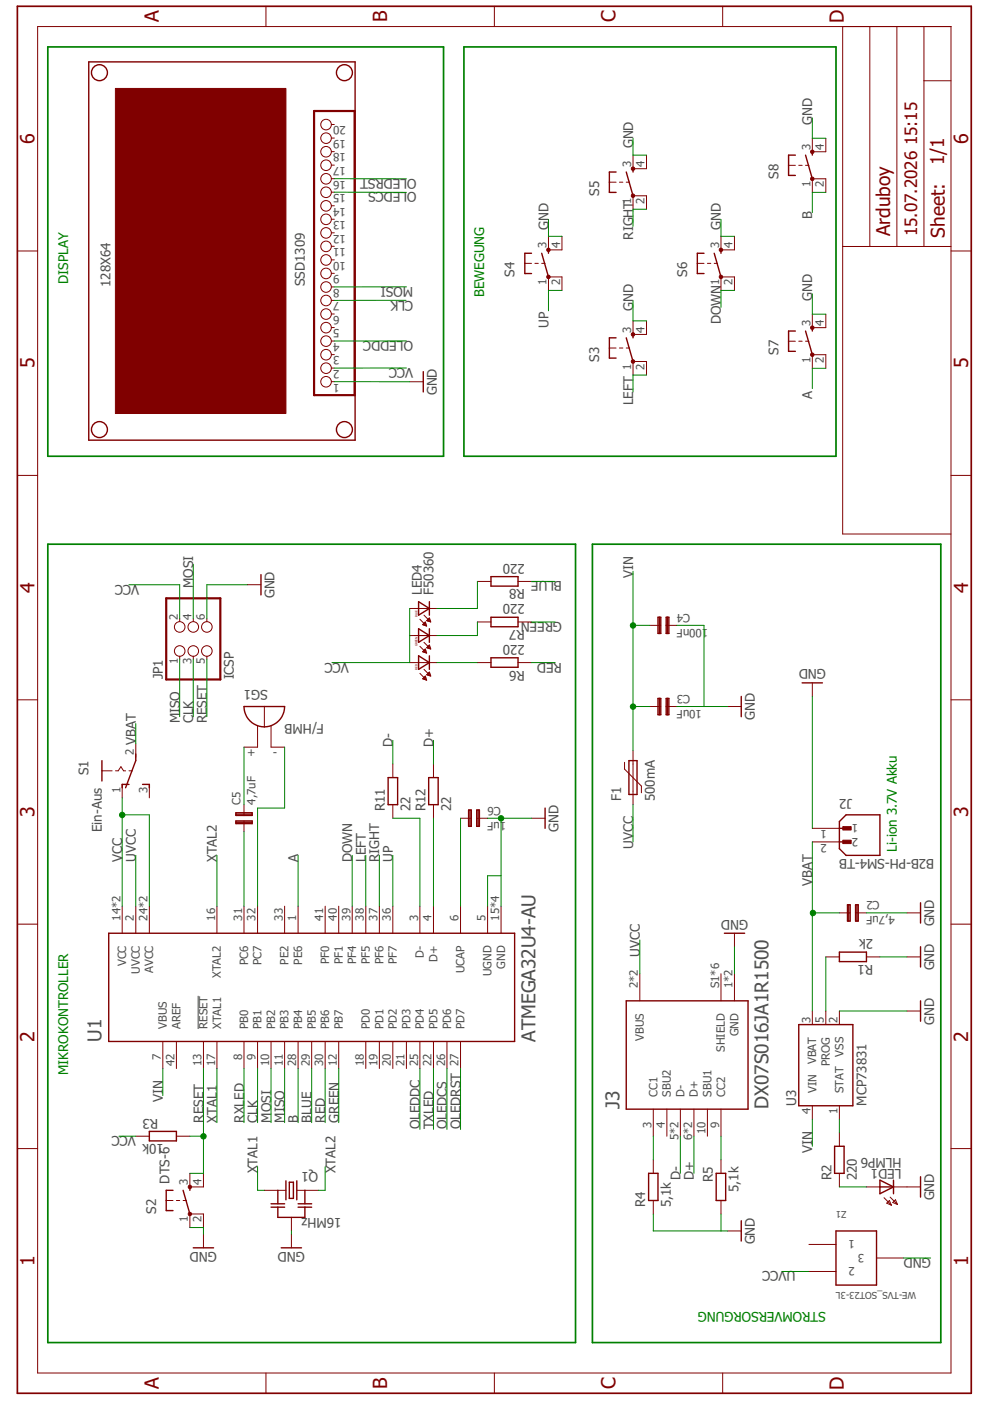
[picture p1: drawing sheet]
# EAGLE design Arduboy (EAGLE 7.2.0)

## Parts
128X64  SSD1309  PINHD-1X20  [1X20]
C2  4,7uF  C0204  [0204]
C3  10uF  C0204  [0204]
C4  100nF  C0204  [0204]
C5  4,7uF  C0204  [0204]
C6  1uF  C0204  [0204]
F1  500mA  MF-R055-5,1  [MF-5,1]
J2  B2B-PH-SM4-TB  [JST_B2B-PH-SM4-TB]
J3  DX07S016JA1R1500  [JAE_DX07S016JA1R1500]
JP1  ICSP  PINHD-2X3  [2X03]
LED1  HLMP6  [HLMP6]
LED4  F50360  [F50360]
Q1  16MHz  RESONATOR-MURATACSTCR_G  [RESONATOR_MURATA3]
R1  2k  R-EU_M0805  [M0805]
R2  220  R-EU_M0805  [M0805]
R3  10k  R-EU_M0805  [M0805]
R4  5,1k  R-EU_M0805  [M0805]
R5  5,1k  R-EU_M0805  [M0805]
R6  220  R-EU_M0805  [M0805]
R7  220  R-EU_M0805  [M0805]
R8  220  R-EU_M0805  [M0805]
R11  22  R-EU_M0805  [M0805]
R12  22  R-EU_M0805  [M0805]
S1  Ein-Aus  255SB  [255SB]
S2  DTS-6  [DTS-6]
S3  TAC_SWITCHPTH  [TACTILE-PTH]
S4  TAC_SWITCHPTH  [TACTILE-PTH]
S5  TAC_SWITCHPTH  [TACTILE-PTH]
S6  TAC_SWITCHPTH  [TACTILE-PTH]
S7  TAC_SWITCHPTH  [TACTILE-PTH]
S8  TAC_SWITCHPTH  [TACTILE-PTH]
SG1  F/HMB  [F/HMB]
U1  ATMEGA32U4-AU  [QFP80P1200X1200X120-44N]
U3  MCP73831  [SOT23-5]
Z1  WE-TVS_SOT23-3L  [WE-TVS_SOT23-3L]

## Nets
A: S7.1 S7.2 U1.1(PE6)
B: S8.1 S8.2 U1.28(PB4)
BLUE: R8.1 U1.29(PB5)
CLK: 128X64.7 JP1.3 U1.9(PB1)
D+: J3.6(D+) J3.7(D+) R12.2
D-: J3.5(D-) J3.8(D-) R11.2
DOWN: S6.1 S6.2 U1.39(PF4)
GND: 128X64.1 C2.2 C3.2 C4.2 C6.2 J2.1 J3.1(GND) J3.12(GND) JP1.6 LED1.K Q1.2 R1.1 R4.1 R5.2 S2.1 S2.2 S3.3 S3.4 S4.3 S4.4 S5.3 S5.4 S6.3 S6.4 S7.3 S7.4 S8.3 S8.4 U1.5(UGND) U1.15(GND) U1.23(GND) U1.35(GND) U1.43(GND) U3.2(VSS) Z1.3
GREEN: R7.1 U1.12(PB7)
LEFT: S3.1 S3.2 U1.38(PF5)
MISO: JP1.1 U1.11(PB3)
MOSI: 128X64.8 JP1.4 U1.10(PB2)
N$1: R12.1 U1.4(D+)
N$2: R11.1 U1.3(D-)
N$3: R1.2 U3.5(PROG)
N$4: R2.2 U3.1(STAT)
N$5: LED1.A R2.1
N$6: C5.1 U1.31(PC6)
N$8: SG1.- U1.32(PC7)
N$9: C5.2 SG1.+
N$10: J3.9(CC2) R5.1
N$12: LED4.RC R6.2
N$13: LED4.GC R7.2
N$14: LED4.BC R8.2
N$23: C6.1 U1.6(UCAP)
N$24: J3.3(CC1) R4.2
OLEDCS: 128X64.15 U1.26(PD6)
OLEDDC: 128X64.4 U1.25(PD4)
OLEDRST: 128X64.16 U1.27(PD7)
RED: R6.1 U1.30(PB6)
RESET: JP1.5 R3.2 S2.3 S2.4 U1.13(!RESET)
RIGHT: S5.1 S5.2 U1.37(PF6)
RXLED: U1.8(PB0)
TXLED: U1.22(PD5)
UP: S4.1 S4.2 U1.36(PF7)
UVCC: F1.1 J3.2(VBUS) J3.11(VBUS) U1.2(UVCC) Z1.2
VBAT: C2.1 J2.2 S1.2(P) U3.3(VBAT)
VCC: 128X64.2 JP1.2 LED4.BA LED4.GA LED4.RA R3.1 S1.1(O) U1.14(VCC) U1.24(AVCC) U1.34(VCC) U1.44(AVCC)
VIN: C3.1 C4.1 F1.2 U1.7(VBUS) U3.4(VIN)
XTAL1: Q1.1 U1.17(XTAL1)
XTAL2: Q1.3 U1.16(XTAL2)
Unconnected: 128X64.3 128X64.5 128X64.6 128X64.9 128X64.10 128X64.11 128X64.12 128X64.13 128X64.14 128X64.17 128X64.18 128X64.19 128X64.20 J3.4(SBU2) J3.10(SBU1) J3.S1(SHIELD) J3.S2(SHIELD) J3.S3(SHIELD) J3.S4(SHIELD) J3.S5(SHIELD) J3.S6(SHIELD) S1.3(S) U1.18(PD0) U1.19(PD1) U1.20(PD2) U1.21(PD3) U1.33(PE2) U1.40(PF1) U1.41(PF0) U1.42(AREF) Z1.1

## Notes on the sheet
- MIKROKONTROLLER | DISPLAY
- BEWEGUNG
- STROMVERSORGUNG
- Li-ion 3.7V Akku

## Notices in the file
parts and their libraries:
SparkFun-PowerIC: Licensing: CC v3.0 Share-Alike You are welcome to use this library for commercial purposes.
m-pad-2.1: License : GNU General Public License version 2 (see bottom)
wuerth_elektronik_eisos__v6.0: Copyright: Würth Elektronik eiSos
